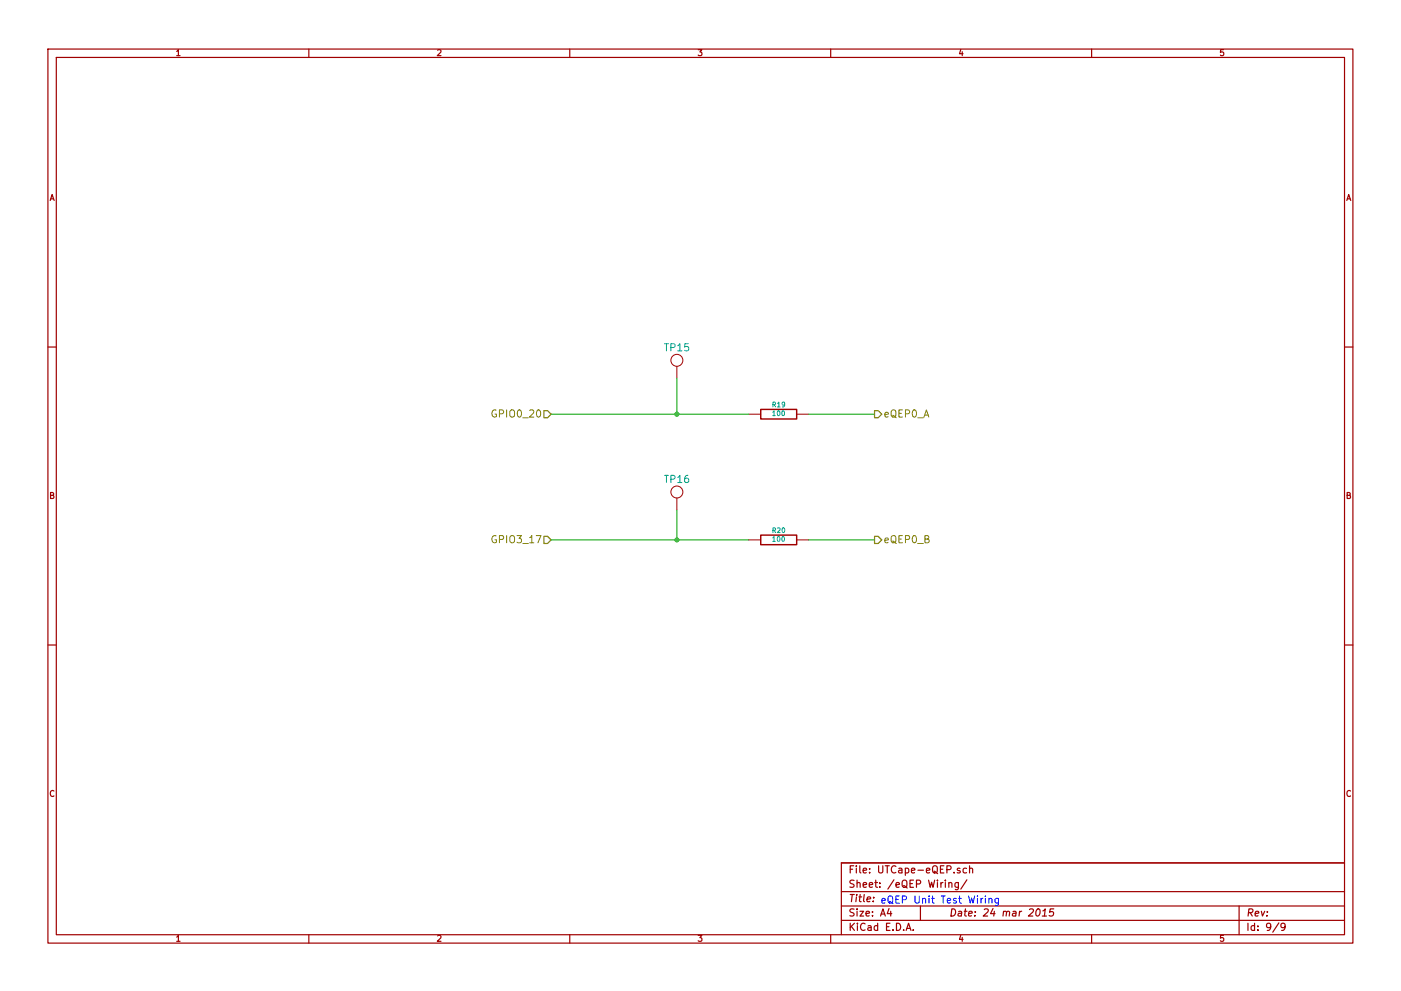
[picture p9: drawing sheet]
<svg xmlns="http://www.w3.org/2000/svg" width="297mm" height="210mm" viewBox="0 0 297 210" stroke-linecap="round" stroke-linejoin="round" font-family="sans-serif">
<g fill="none" stroke="#a00000" stroke-width=".25">
<path d="M10.2 10.4h276.6v189.7h-276.6zM11.9 12.2h273.2v186.1h-273.2zM65.5 10.4v1.8M120.8 10.4v1.8M176.1 10.4v1.8M231.4 10.4v1.8M10.2 73.6h1.7M285.1 73.6h1.7M10.2 136.8h1.7M285.1 136.8h1.7M65.5 198.3v1.8M120.8 198.3v1.8"/>
<path d="M176.1 198.3v1.8M178.4 189.2h106.7M178.4 195.3h106.7M178.4 192.2h106.7M185.2 190.4v.1M188.5 192.8l-.4 1h1M188.8 193.3v1.1M192.1 197.4l.5-1.5 .5 1.5M192.3 197h.7M193.6 197.3v.1M195.1 192.2v3.1M201.2 187.4v-.1a.36 .36 0 0 1 .6 .2v.8"/>
<path d="M201.2 187.2v1.1M203.2 187.2v1.3l-.3 .3-.4-.1M203.2 187.3l-.4-.1-.3 .3v.6l.3 .2 .4-.1M203.5 184.3l-.3-.1-.3 .2 .1 .2 .5 .2v.3h-.6M204.9 184.3l-.4-.1-.3 .3 .1 .6 .2 .1 .4-.1M205 186.7l-1.3 1.9M205.6 184.3a.36 .36 0 0 1 .6 .1v.8M205.6 183.7v1.5M219.9 193l.2-.2a.78 .78 0 0 1 .5 .7 .78 .78 0 0 1-.3 .7l-.4 .2-.3-.3v-.7zM221 194.4h.9M221.1 193.3l.5-.5-.2 1.6M223.4 192.8h-.7l-.2 .8 .3-.2 .5 .1 .1 .2-.2 .5-.2 .2-.6-.2"/>
<path d="M231.4 198.3v1.8M262.7 192.2v6.1M271.1 195.8l-1.3 2M272.5 196.5l-.3 .3h-.5l-.1-.3 .1-.5 .5-.1 .2 .1a1.16 1.16 0 0 1-.2 1.3l-.5 .1M285.1 183.1h-106.7v15.2"/>
</g>
<path d="M115.3 87.1h.8l.7 .8-.7 .7h-.8zM185.4 87.1h.8l.7 .8-.7 .7h-.8zM115.3 113.8h.8l.7 .7-.7 .8h-.8zM185.4 113.8h.8l.7 .7-.7 .8h-.8z" fill="none" stroke="#808000" stroke-width=".25"/>
<path d="M116.8 87.9h41.9M143.5 80.3v7.6M171.4 87.9h14M116.8 114.5h41.9M143.5 108.2v6.3M171.4 114.5h14" fill="none" stroke="#00a000" stroke-width=".21"/>
<g fill="none" stroke="#a00000" stroke-width=".21">
<path d="M143.5 77.7v2.6M158.7 87.9h2.6M168.9 87.9h2.5M143.5 105.7v2.5M158.7 114.5h2.6M168.9 114.5h2.5"/>
<circle cx="143.5" cy="76.4" r="1.27"/>
<circle cx="143.5" cy="104.4" r="1.27"/>
</g>
<g fill="#00a000" stroke="#00a000" stroke-width=".25">
<circle cx="143.5" cy="87.9" r=".41"/>
<circle cx="143.5" cy="114.5" r=".41"/>
</g>
<path d="M208.9 190.1v.1M208.9 190.6v1M209.7 190.7a.36 .36 0 0 1 .6 .1v.8M209.7 190.6v1M211.7 190.6v1.2l-.3 .3-.4-.1M211.7 190.7l-.4-.1-.4 .3 .1 .6 .3 .1 .4-.1" fill="none" stroke="#00f" stroke-width=".21"/>
<path d="M161.3 86.9h7.6v2h-7.6zM161.3 113.5h7.6v2.1h-7.6z" fill="none" stroke="#a00000" stroke-width=".3"/>
<g font-size="2.1" fill="#00a0a0">
<text x="141" y="74.6">TP15</text>
<text x="141" y="102.5">TP16</text>
</g>
<g font-size="2.1" fill="#808000">
<text x="104.9" y="88.6">GPIO0_20</text>
<text x="187.4" y="88.6">eQEP0_A</text>
<text x="104.9" y="115.3">GPIO3_17</text>
<text x="187.4" y="115.3">eQEP0_B</text>
</g>
<g font-size="2.1" fill="#a00000">
<text x="179.9" y="185.4">File: UTCape-eQEP.sch</text>
<text x="179.9" y="191.5">Title:</text>
<text x="179.9" y="188.4">Sheet: /eQEP Wiring/</text>
<text x="179.9" y="197.6">KiCad E.D.A.</text>
<text x="179.9" y="194.5">Size: A4</text>
<text x="201.2" y="194.5">Date: 24 mar 2015</text>
<text x="264.2" y="194.5">Rev:</text>
<text x="264.2" y="197.6">Id: 9/9</text>
</g>
<text font-size="2.1" fill="#00f" x="186.7" y="191.8">eQEP Unit Test Wiring</text>
<g font-size="1.8" fill="#a00000">
<text x="37.3" y="11.9">1</text>
<text x="92.7" y="11.9">2</text>
<text x="148" y="11.9">3</text>
<text x="203.3" y="11.9">4</text>
<text x="258.6" y="11.9">5</text>
<text x="10.4" y="42.7">A</text>
<text x="285.3" y="42.7">A</text>
<text x="10.4" y="105.9">B</text>
<text x="285.3" y="105.9">B</text>
<text x="10.4" y="169.1">C</text>
<text x="285.3" y="169.1">C</text>
<text x="37.3" y="199.8">1</text>
<text x="92.7" y="199.8">2</text>
<text x="148" y="199.8">3</text>
<text x="203.3" y="199.8">4</text>
<text x="258.6" y="199.8">5</text>
</g>
<g font-size="1.4" fill="#00a0a0">
<text x="163.8" y="86.4">R19</text>
<text x="163.9" y="88.3">100</text>
<text x="163.8" y="113.1">R20</text>
<text x="163.9" y="115">100</text>
</g>
</svg>
